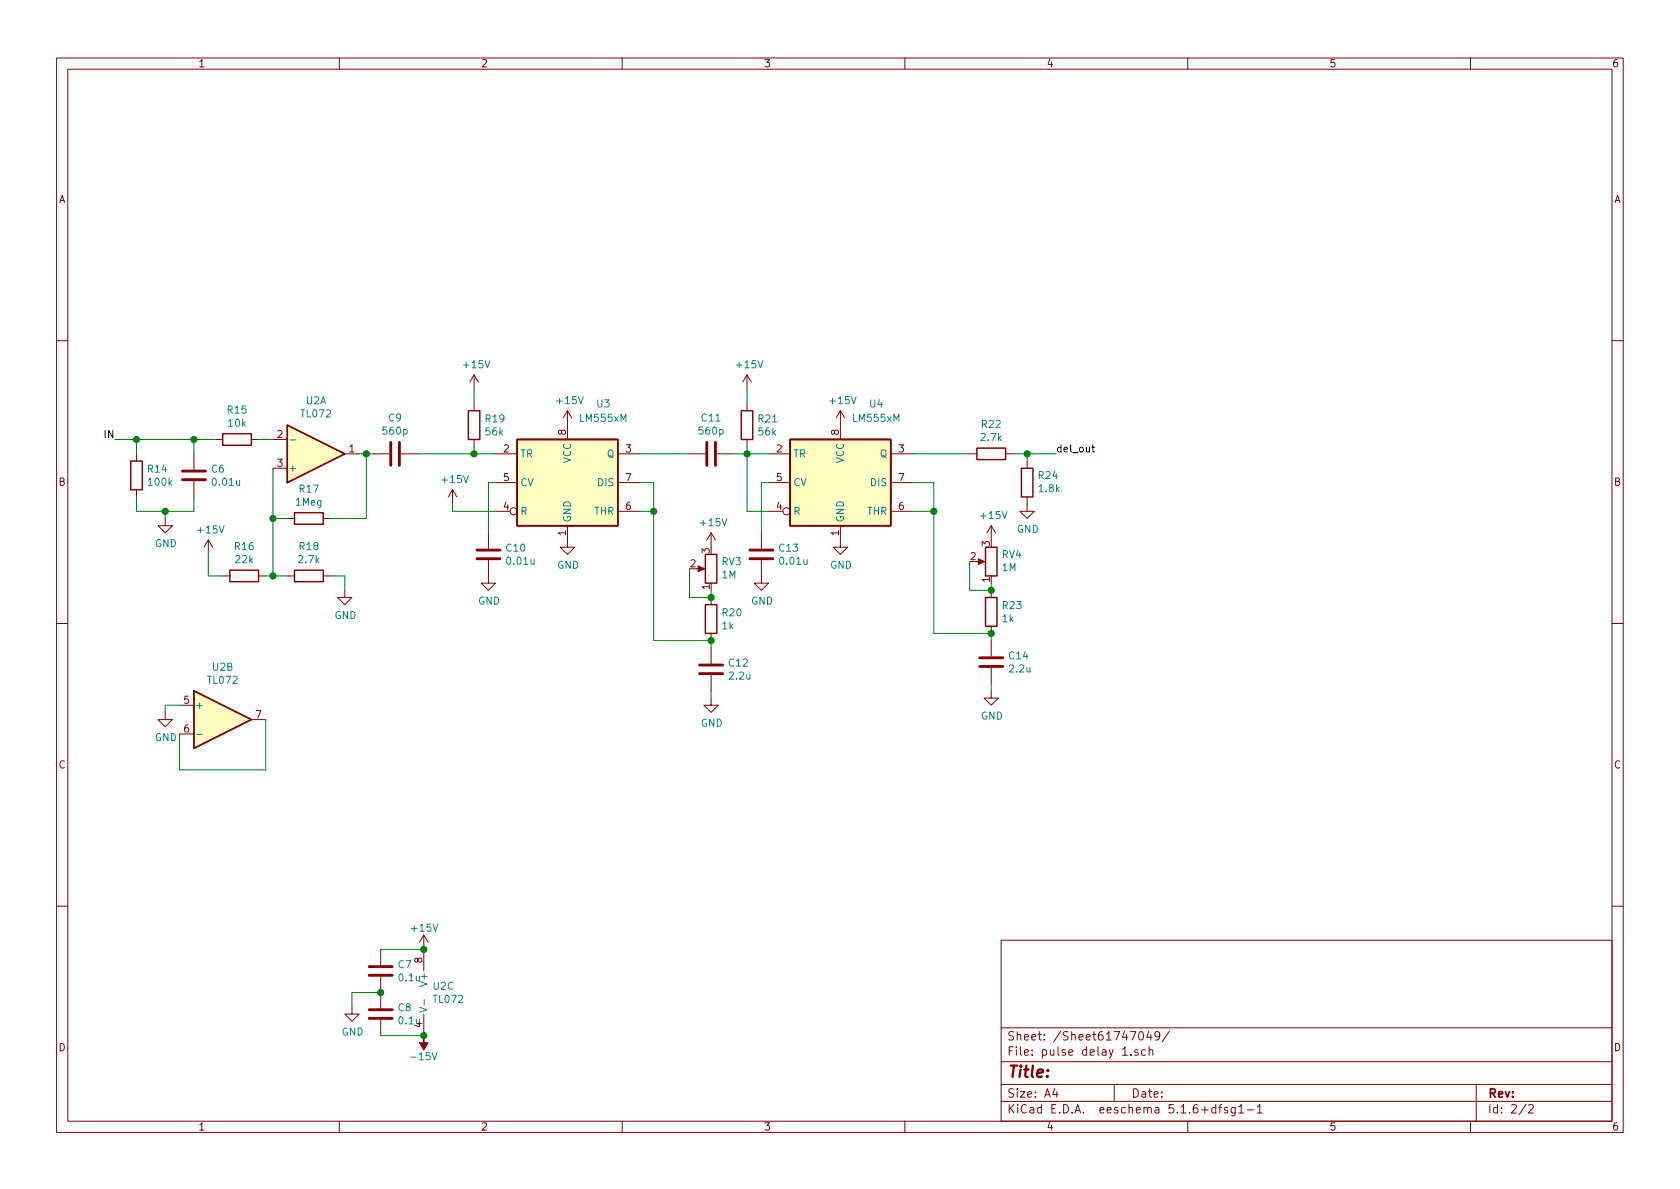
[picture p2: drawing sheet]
<svg xmlns="http://www.w3.org/2000/svg" width="297mm" height="210mm" viewBox="0 0 297 210" stroke-linecap="round" stroke-linejoin="round" font-family="sans-serif">
<g fill="none" stroke="#840000" stroke-width=".18">
<path d="M10 10.3h277v189.9h-277zM12 12.2h273v186.1h-273zM60 10.3v1.9M110 10.3v1.9M160 10.3v1.9M210 10.3v1.9M260 10.3v1.9M10 60.2h2M38.1 77.7h1.3M44.4 77.7h1.3M48.3 77.7h2.5M83.8 66.3l-.7 1.3"/>
<path d="M83.8 66.3v2.5M83.8 71.4v1.2M83.8 77.7v1.3M83.8 66.3l.8 1.3M100.3 72.6v5.1M100.3 72.6l-.7 1.3M100.3 72.6l.8 1.3M132.1 66.3l-.8 1.3M132.1 66.3v2.5M132.1 71.4v1.2M132.1 77.7v1.3M132.1 66.3l.7 1.3"/>
<path d="M148.6 72.6v5.1M148.6 72.6l-.8 1.3M148.6 72.6l.8 1.3M285 60.2h2M24.1 80.3v1.2M24.1 86.6v1.3M29.2 91.7v1.3h1.3l-1.3 1.2-1.3-1.2h1.3M34.3 80.3v2.8M34.3 85.1v2.8M36.8 95.5l-.7 1.3M36.8 95.5v2.5M36.8 95.5l.8 1.3"/>
<path d="M48.3 82.8h2.5M50.8 91.7h1.3M57.1 91.7h1.3M61 80.3h2.5M66 80.3h2.8M70.9 80.3h2.8M80 86.6l-.8 1.3M80 86.6v2.5M80 86.6l.8 1.3M86.4 99.1v4h1.2l-1.2 1.3-1.3-1.3h1.3M86.4 94.2v2.8M87.6 80.3h3.8"/>
<path d="M87.6 90.4h2.6M87.6 85.3h3.8M100.3 93v3.8h1.3l-1.3 1.2-1.2-1.2h1.2M109.2 80.3h3.8M109.2 90.4h3.8M109.2 85.3h3.8M121.9 80.3h2.8M125.7 94.2v2.6M125.7 94.2l-.7 1.3M125.7 94.2l.8 1.3M126.7 80.3h2.8M134.6 99.1v4h1.3l-1.3 1.3-1.3-1.3h1.3"/>
<path d="M134.6 94.2v2.8M135.9 80.3h3.8M135.9 90.4h2.5M135.9 85.3h3.8M148.6 93v3.8h1.3l-1.3 1.2-1.3-1.2h1.3M157.5 80.3h3.8M157.5 90.4h3.8M157.5 85.3h3.8M171.4 80.3h1.3M172.7 99.3h1M175.3 93v2.5M175.3 93l-.8 1.2"/>
<path d="M175.3 93l.7 1.2M177.8 80.3h1.3M181.6 87.9v2.5h1.3l-1.3 1.3-1.3-1.3h1.3M181.6 81.5v1.3M10 110.3h2M39.4 101.8h1.2M45.7 101.8h1.3M50.8 101.8h1.3M57.1 101.8h1.3M61 104.4v1.3h1.2l-1.2 1.2-1.3-1.2h1.3M123.2 100.6h1M125.7 105.7v1.2"/>
<path d="M125.7 112v1.3M125.7 114.5v2.8M125.7 119.4v2.8M175.3 104.4v1.3M175.3 110.7v1.3M175.3 113.3v2.8M175.3 118.1v2.8M285 110.3h2M29.2 126v1.2h1.3l-1.3 1.3-1.3-1.3h1.3M31.7 124.7h2.6M31.7 129.8h2.6M44.4 127.2h2.6"/>
<path d="M125.7 123.4v1.3h1.3l-1.3 1.3-1.2-1.3h1.2M175.3 122.2v1.2h1.2l-1.2 1.3-1.3-1.3h1.3M10 160.2h2M62.2 178v1.3h1.3l-1.3 1.3-1.2-1.3h1.2M67.3 167.9v2.8M67.3 172.7v5.6M74.9 165.3l-.7 1.3M74.9 165.3v6.4M74.9 179.3v3.8M74.9 165.3l.8 1.3M177 166.3h108v32h-108zM285 160.2h2"/>
<path d="M60 198.3v1.9M67.3 180.3v2.8M110 198.3v1.9M160 198.3v1.9M177 194.8h108M177 191.8h108M177 187.8h108M177 181.8h108M186.5 192.5l-.4 1h1M186.8 193v1M197 191.8v3M198.5 186.6h.8"/>
<path d="M200 186.5v.1M201.2 185.7a.37 .37 0 0 0-.6 .1l.1 .2 .5 .2 .1 .1-.3 .3-.4-.1M201.5 182.6l.3-.2a.94 .94 0 0 1 0 1.5 .79 .79 0 0 1-.3-1.3zM202.5 185.7l-.4-.1-.3 .3 .1 .6 .2 .1 .4-.1M203.1 182.3l-.3 1.1h.9M203.2 185.7h.1a.37 .37 0 0 1 .5 .1v.8M203.2 185.1v1.5M203.5 182.9v1M205.1 183.1l-.1 .1a.48 .48 0 0 1-.7 .1l-.1-.2 .1-.6a.48 .48 0 0 1 .8 .2 1.01 1.01 0 0 1-.5 1.2h-.3M206.8 182.3l-1.3 2M210 198.3v1.9M215 195.9l-.5-.1-.3 .3 .1 .6 .2 .1 .5-.1"/>
<path d="M215 195.3v1.5M215.5 195.8h.5M216 195.3l-.3 .2v1.3M217 195.9l-.3-.1-.2 .2v.3l.5 .1v.3h-.5M218.4 195.8v1.2l-.3 .3h-.3M218.4 195.9l-.4-.1-.3 .3 .1 .6h.6M219 195.8l.5-.5v1.5M219 196.8h.9M220.5 196.3h1.2M222.3 195.8l.4-.5v1.5M222.3 196.8h.9M260 198.3v1.9"/>
<path d="M261 191.8v6.5M269.8 195.2l-1.2 2M270.3 195.5l.2-.2h.3l.3 .5-.9 1h.9"/>
<circle cx="90.8" cy="90.4" r=".63"/>
<circle cx="139.1" cy="90.4" r=".63"/>
</g>
<g fill="none" stroke="#840000" stroke-width=".51">
<path d="M69.1 78.2v4.1M70.6 78.2v4.1M125 78.2v4.1M126.5 78.2v4.1M32.3 84.8h4M32.3 83.3h4M84.3 98.8h4.1M84.3 97.3h4.1M132.6 98.8h4.1M132.6 97.3h4.1M123.7 119.1h4.1M123.7 117.6h4.1"/>
<path d="M173.2 117.9h4.1M173.2 116.3h4.1M65.3 178.6h4M65.3 172.5h4M65.3 170.9h4M65.3 180.1h4"/>
</g>
<g fill="none" stroke="#840000" stroke-width=".25">
<path d="M39.4 76.7h5v2h-5zM50.8 75.2l10.2 5.1-10.2 5zM82.8 72.6h2v5.1h-2zM91.4 77.7h17.8v15.3h-17.8zM131.1 72.6h2v5.1h-2zM139.7 77.7h17.8v15.3h-17.8zM172.7 79.2h5.1v2.1h-5.1zM23.1 81.5h2v5.1h-2zM52.1 90.7h5v2h-5zM124.7 98h2v5.1h-2zM174.2 96.8h2.1v5h-2.1zM180.6 82.8h2v5.1h-2z"/>
<path d="M40.6 100.8h5.1v2.1h-5.1zM52.1 100.8h5v2.1h-5zM124.7 106.9h2v5.1h-2zM174.2 105.7h2.1v5h-2.1zM34.3 122.2l10.1 5-10.1 5.1z"/>
</g>
<g fill="#ffffc2" stroke="#ffffc2" stroke-width=".18">
<path d="M50.8 75.2l10.2 5.1-10.2 5z"/>
<path d="M91.4 77.7h17.8v15.3h-17.8z"/>
<path d="M139.7 77.7h17.8v15.3h-17.8z"/>
<path d="M34.3 122.2l10.1 5-10.1 5.1z"/>
</g>
<path d="M51.3 77.8h1M34.8 129.9h1M74.2 178.1l1.3 .5-1.3 .4M75 176.8v.9" fill="none" stroke="#008484" stroke-width=".18"/>
<g fill="#840000" stroke="#840000" stroke-width=".18">
<path d="M74.9 183.1v1.3h.8l-.8 1.3-.7-1.3h.7z"/>
<path d="M123.4 100.1l1.2 .5-1.2 .5z"/>
<path d="M173 98.8l1.1 .5-1.1 .5z"/>
</g>
<g fill="none" stroke="#008400" stroke-width=".18">
<path d="M20.3 77.7h17.8M24.1 77.7v2.6M34.3 77.7v2.6M45.7 77.7h2.6M83.8 68.8v2.6M83.8 79v1.3M132.1 79v11.4h3.8M132.1 68.8v2.6M24.1 87.9v2.5h10.2v-2.5M29.2 90.4v1.3M36.8 98v3.8h2.6M48.3 91.7h2.5"/>
<path d="M48.3 82.8v19M63.5 80.3h2.5M64.8 80.3v11.4h-6.4M73.7 80.3h13.9M80 89.1v1.3h7.6M87.6 85.3h-1.2v8.9M113 90.4h2.6M113 85.3h2.6v28h10.1v1.2M113 80.3h8.9M129.5 80.3h6.4M135.9 85.3h-1.3v8.9M161.3 90.4h3.8"/>
<path d="M161.3 85.3h3.8v26.7h10.2v1.3M161.3 80.3h10.1M171.4 99.3v5.1h3.9v-1.3M179.1 80.3h7.6M181.6 80.3v1.2M47 101.8h3.8M58.4 101.8h2.6v2.6M121.9 100.6v5.1h3.8v-1.3M31.7 124.7h-2.5v1.3M47 127.2v8.9h-15.3v-6.3M125.7 122.2v1.2M175.3 120.9v1.3"/>
<path d="M67.3 175.5h-5.1v2.5M67.3 167.9h7.6M67.3 183.1h7.6"/>
</g>
<path d="M193 79.1h.5M193.2 78.7v1.1l.3 .1" fill="none" stroke="#000" stroke-width=".18"/>
<g fill="#008400" stroke="#008400" stroke-width=".25">
<circle cx="125.7" cy="113.3" r=".51"/>
<circle cx="181.6" cy="80.3" r=".51"/>
<circle cx="115.6" cy="90.4" r=".51"/>
<circle cx="64.8" cy="80.3" r=".51"/>
<circle cx="165.1" cy="90.4" r=".51"/>
<circle cx="48.3" cy="91.7" r=".51"/>
<circle cx="175.3" cy="112" r=".51"/>
<circle cx="125.7" cy="105.7" r=".51"/>
<circle cx="175.3" cy="104.4" r=".51"/>
<circle cx="67.3" cy="175.5" r=".51"/>
<circle cx="29.2" cy="90.4" r=".51"/>
<circle cx="74.9" cy="183.1" r=".51"/>
<circle cx="74.9" cy="167.9" r=".51"/>
<circle cx="34.3" cy="77.7" r=".51"/>
<circle cx="48.3" cy="101.8" r=".51"/>
<circle cx="24.1" cy="77.7" r=".51"/>
<circle cx="132.1" cy="80.3" r=".51"/>
<circle cx="83.8" cy="80.3" r=".51"/>
</g>
<text font-size="2.8" fill="#840000" x="178" y="190.5">Title:</text>
<g font-size="2.1" fill="#840000">
<text x="178" y="184">Sheet: /Sheet61747049/</text>
<text x="178" y="186.7">File: pulse delay 1.sch</text>
<text x="178" y="196.9">KiCad E.D.A. eeschema 5.1.6+dfsg1-1</text>
<text x="178" y="194.1">Size: A4</text>
<text x="200" y="194.1">Date:</text>
<text x="263" y="194.1">Rev:</text>
<text x="263" y="196.9">Id: 2/2</text>
</g>
<g font-size="1.8" fill="#840000">
<text x="35" y="11.9">1</text>
<text x="85" y="11.9">2</text>
<text x="135" y="11.9">3</text>
<text x="185" y="11.9">4</text>
<text x="235" y="11.9">5</text>
<text x="285" y="11.9">6</text>
<text x="10.4" y="35.9">A</text>
<text x="285.4" y="35.9">A</text>
<text x="49" y="77.5">2</text>
<text x="100.1" y="76.9" transform="rotate(-90 100.1 76.9)">8</text>
<text x="148.3" y="76.9" transform="rotate(-90 148.3 76.9)">8</text>
<text x="49" y="82.5">3</text>
<text x="61.7" y="80">1</text>
<text x="89.1" y="80">2</text>
<text x="110.6" y="80">3</text>
<text x="137.3" y="80">2</text>
<text x="158.9" y="80">3</text>
<text x="10.4" y="85.9">B</text>
<text x="89.1" y="85.1">5</text>
<text x="110.6" y="85.1">7</text>
<text x="137.3" y="85.1">5</text>
<text x="158.9" y="85.1">7</text>
<text x="285.4" y="85.9">B</text>
<text x="89.1" y="90.2">4</text>
<text x="100.1" y="94.7" transform="rotate(-90 100.1 94.7)">1</text>
<text x="110.6" y="90.2">6</text>
<text x="137.3" y="90.2">4</text>
<text x="148.3" y="94.7" transform="rotate(-90 148.3 94.7)">1</text>
<text x="158.9" y="90.2">6</text>
<text x="122.1" y="100.3">2</text>
<text x="125.5" y="97.9" transform="rotate(-90 125.5 97.9)">3</text>
<text x="171.6" y="99.1">2</text>
<text x="175" y="96.6" transform="rotate(-90 175 96.6)">3</text>
<text x="125.5" y="104.2" transform="rotate(-90 125.5 104.2)">1</text>
<text x="175" y="103" transform="rotate(-90 175 103)">1</text>
<text x="32.5" y="124.5">5</text>
<text x="32.5" y="129.5">6</text>
<text x="45.2" y="127">7</text>
<text x="10.4" y="135.9">C</text>
<text x="285.4" y="135.9">C</text>
<text x="74.7" y="170.3" transform="rotate(-90 74.7 170.3)">8</text>
<text x="10.4" y="185.9">D</text>
<text x="74.7" y="181.7" transform="rotate(-90 74.7 181.7)">4</text>
<text x="285.4" y="185.9">D</text>
<text x="35" y="199.9">1</text>
<text x="85" y="199.9">2</text>
<text x="135" y="199.9">3</text>
<text x="185" y="199.9">4</text>
<text x="235" y="199.9">5</text>
<text x="285" y="199.9">6</text>
</g>
<g font-size="1.8" fill="#008484">
<text x="82.1" y="65.1">+15V</text>
<text x="130.4" y="65.1">+15V</text>
<text x="54.1" y="71.5">U2A</text>
<text x="98.6" y="71.5">+15V</text>
<text x="146.9" y="71.5">+15V</text>
<text x="40.3" y="73.1">R15</text>
<text x="40.4" y="75.5">10k</text>
<text x="53.3" y="73.8">TL072</text>
<text x="67.8" y="76.9">560p</text>
<text x="68.7" y="74.5">C9</text>
<text x="85.9" y="74.7">R19</text>
<text x="85.9" y="77">56k</text>
<text x="102.7" y="74.6">LM555xM</text>
<text x="105.6" y="72.1">U3</text>
<text x="123.7" y="76.9">560p</text>
<text x="124.1" y="74.5">C11</text>
<text x="134.1" y="74.7">R21</text>
<text x="134.2" y="77">56k</text>
<text x="151" y="74.6">LM555xM</text>
<text x="153.8" y="72.1">U4</text>
<text x="173.5" y="78">2.7k</text>
<text x="173.6" y="75.7">R22</text>
<text x="26.2" y="83.6">R14</text>
<text x="37.4" y="83.6">C6</text>
<text x="50.9" y="83.4">+</text>
<text x="91.9" y="80.9">TR</text>
<text x="101" y="82" transform="rotate(-90 101 82)">VCC</text>
<text x="107.3" y="80.9">Q</text>
<text x="140.2" y="80.9">TR</text>
<text x="149.2" y="82" transform="rotate(-90 149.2 82)">VCC</text>
<text x="155.6" y="80.9">Q</text>
<text x="26.3" y="85.9">100k</text>
<text x="37.7" y="85.9">0.01u</text>
<text x="52.3" y="89.4">1Meg</text>
<text x="53" y="87.1">R17</text>
<text x="78.3" y="85.4">+15V</text>
<text x="91.9" y="86">CV</text>
<text x="105.8" y="86">DIS</text>
<text x="140.2" y="86">CV</text>
<text x="154" y="86">DIS</text>
<text x="183.7" y="84.7">R24</text>
<text x="183.8" y="87">1.8k</text>
<text x="35.1" y="94.3">+15V</text>
<text x="91.9" y="91.1">R</text>
<text x="101" y="92.5" transform="rotate(-90 101 92.5)">GND</text>
<text x="105.1" y="91.1">THR</text>
<text x="124" y="93.1">+15V</text>
<text x="140.2" y="91.1">R</text>
<text x="149.2" y="92.5" transform="rotate(-90 149.2 92.5)">GND</text>
<text x="153.3" y="91.1">THR</text>
<text x="173.6" y="91.8">+15V</text>
<text x="179.8" y="94.2">GND</text>
<text x="27.4" y="96.8">GND</text>
<text x="41.6" y="97.3">R16</text>
<text x="41.7" y="99.6">22k</text>
<text x="52.9" y="99.6">2.7k</text>
<text x="53" y="97.3">R18</text>
<text x="89.6" y="97.6">C10</text>
<text x="89.8" y="99.9">0.01u</text>
<text x="98.5" y="100.6">GND</text>
<text x="127.7" y="100">RV3</text>
<text x="137.8" y="97.6">C13</text>
<text x="138" y="99.9">0.01u</text>
<text x="146.8" y="100.6">GND</text>
<text x="177.2" y="98.7">RV4</text>
<text x="177.2" y="101">1M</text>
<text x="84.5" y="106.9">GND</text>
<text x="127.7" y="102.3">1M</text>
<text x="132.8" y="106.9">GND</text>
<text x="177.3" y="107.7">R23</text>
<text x="59.1" y="109.5">GND</text>
<text x="127.7" y="111.3">1k</text>
<text x="127.8" y="109">R20</text>
<text x="177.3" y="110">1k</text>
<text x="37.6" y="118.6">U2B</text>
<text x="128.9" y="117.9">C12</text>
<text x="178.5" y="116.6">C14</text>
<text x="178.6" y="118.9">2.2u</text>
<text x="34.4" y="125.3">+</text>
<text x="36.8" y="120.9">TL072</text>
<text x="129.1" y="120.2">2.2u</text>
<text x="27.4" y="131.1">GND</text>
<text x="123.9" y="128.5">GND</text>
<text x="173.4" y="127.2">GND</text>
<text x="72.9" y="164.8">+15V</text>
<text x="70.4" y="171.2">C7</text>
<text x="70.6" y="173.5">0.1u</text>
<text x="70.4" y="178.8">C8</text>
<text x="75.6" y="174" transform="rotate(-90 75.6 174)">V+</text>
<text x="76.6" y="175">U2C</text>
<text x="76.7" y="177.3">TL072</text>
<text x="60.4" y="183.1">GND</text>
<text x="70.6" y="181.1">0.1u</text>
<text x="73" y="187.5">-15V</text>
</g>
<g font-size="1.8">
<text x="18.5" y="77.5">IN</text>
<text x="186.7" y="80">del_out</text>
</g>
</svg>
